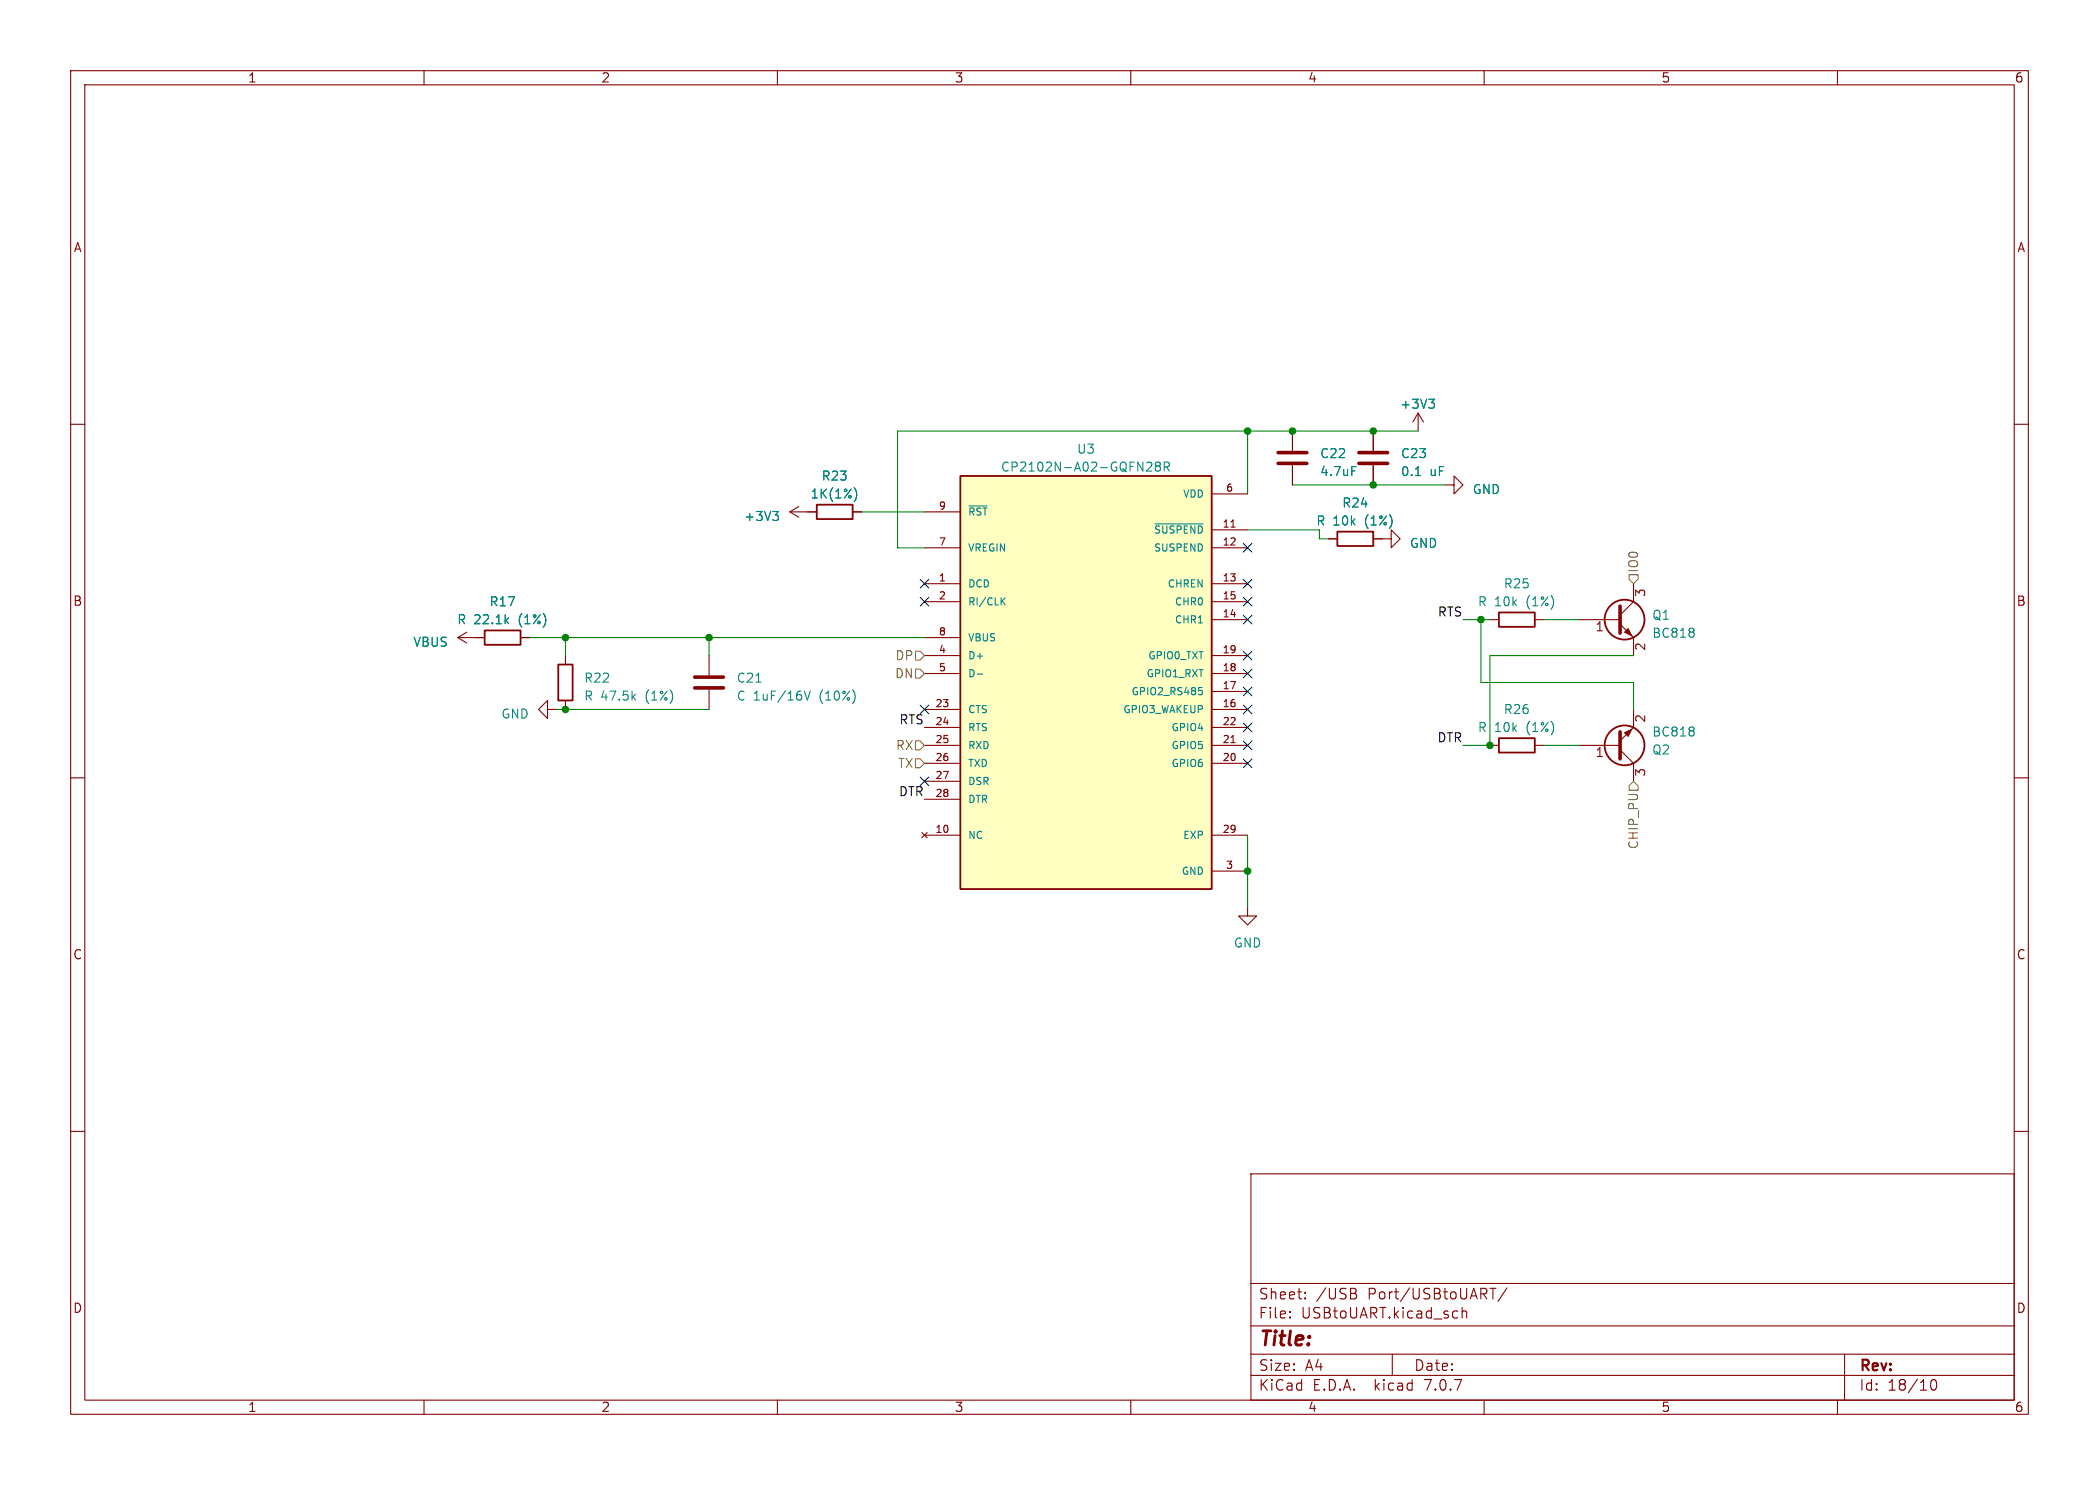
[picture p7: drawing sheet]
<svg xmlns="http://www.w3.org/2000/svg" width="297mm" height="210mm" viewBox="0 0 297 210" stroke-linecap="round" stroke-linejoin="round" font-family="sans-serif">
<g fill="none" stroke="#840000" stroke-width=".15">
<path d="M10 10h277v190h-277zM12 12h273v186h-273zM60 10v2M110 10v2M160 10v2M210 10v2M260 10v2M10 60h2M200.7 58.4l-.8 1.3M200.7 58.4v2.6M200.7 58.4l.7 1.3M285 60h2"/>
<path d="M111.8 72.4h3.8M111.8 72.4l1.2 .8M113 71.6l-1.2 .8M120.6 72.4h1.3M130.8 77.5h5.1M130.8 72.4h5.1M171.4 74.9h5.1M171.4 77.5h5.1M171.4 69.9h5.1M174.2 74.5h.6M182.9 61v2.8M182.9 65.8v2.8"/>
<path d="M188 76.2h1.2M194.3 76.2h2.5v-1.3l1.3 1.3-1.3 1.3v-1.3M194.3 61v2.8M194.3 65.8v2.8M204.5 68.6h1.2v-1.3l1.3 1.3-1.3 1.3v-1.3M64.8 90.2l1.2 .7M64.8 90.2h3.8M66 89.4l-1.2 .8M73.7 90.2h1.2M80 92.7v1.3M80 99.1v1.2M100.3 92.7v2.8"/>
<path d="M100.3 97.5v2.8M130.8 90.2h5.1M130.8 82.6h5.1M130.8 85.1h5.1M130.8 95.3h5.1M130.8 92.7h5.1M171.4 87.6h5.1M171.4 82.6h5.1M171.4 85.1h5.1M171.4 97.8h5.1M171.4 95.3h5.1M171.4 92.7h5.1"/>
<path d="M210.8 87.6h1.3M217.2 87.6h1.2M223.5 87.6h5.7M229.2 88.3l1.9 1.9v2.5M231.1 82.6v2.5l-1.9 1.9M10 110h2M77.5 100.3v-1.2l-1.3 1.2 1.3 1.3v-1.3h1.2M130.4 117.7l.8 .8M130.8 105.4h5.1M130.8 118.1h5.1M130.8 100.3h5.1M130.8 108h5.1"/>
<path d="M130.8 102.9h5.1M130.8 110.5h5.1M130.8 113h5.1M131.2 117.7l-.8 .8M171.4 105.4h5.1M171.4 118.1h5.1M171.4 100.3h5.1M171.4 108h5.1M171.4 102.9h5.1M174.2 105h.6M210.8 105.4h1.3M217.2 105.4h1.2"/>
<path d="M223.5 105.4h5.7M229.2 106l1.9 2v2.5M231.1 100.3v2.6l-1.9 1.9M285 110h2M171.4 123.2h5.1M176.5 128.3v1.2h1.3l-1.3 1.3-1.2-1.3h1.2M10 160h2M285 160h2M177 166h108v32h-108zM60 198v2M110 198v2M160 198v2"/>
<path d="M177 194.5h108M177 191.5h108M177 187.5h108M177 181.5h108M182.5 186.3h.1l-.1 .1M182.5 186.3v.1M182.5 185.5v.1M182.5 185.5h.1l-.1 .1M184.7 183.6v.1M184.7 183.6h-.1l.1 .1M184.7 182.8v.1M184.7 182.8h-.1l.1 .1"/>
<path d="M191.6 182.9a.4 .4 0 0 1 .4 .4 .4 .4 0 0 1-.3 .4M191.7 182.3a.35 .35 0 0 1 0 .5M197 191.5v3M206.9 184.9v1.5M206.9 185.5a.37 .37 0 0 1 .6 .1v.8M210 198v2M210.8 182.2h.9M211.2 182.2v1.5M213.2 182.1l-1.2 2M260 198v2M261 191.5v6.5M273.4 195.2a.36 .36 0 0 1 .6 .2 .77 .77 0 0 1-.5 1.2 1 1 0 0 1-.1-1.4z"/>
</g>
<g fill="none" stroke="#008484" stroke-width=".15">
<path d="M202.2 56.5h.8l-.5 .4M202.7 56.9l.3 .3v.3l-.3 .2M109.4 72.3h.7l-.4 .5M109.9 72.8l.2 .3v.3l-.2 .2M120.9 69a1.49 1.49 0 0 1 0 1.9M137.1 71.6h2.6M162.3 65.4l.4-.1 .2 .2 .1 .2-.1 .2-.7 .7h.8M163.4 74.1h6.8M163.7 65.9l-.2-.2 .2-.4h.3l.2 .3-.2 .3M163.7 65.9l-.2 .2v.4l.2 .1h.4l.1-.2-.1-.4-.1-.1M163.7 65.9h.3M164.7 66h.6l.2-.2-.1-.3-.2-.2h-.5v1.3"/>
<path d="M165 66l.5 .6M191.3 66h.6M200.3 67.3h.7M107 96.5h.7M113.8 97.7l.4 1.3 .5-1.3M138.3 95.3h.7M141.8 85l.4 .6M142.2 84.5l-.5 .6M169.6 97.2h.5M169.7 97.6h.2l.2 .2-.1 .4-.3 .1M239.6 88.9l.1 .2-.1 .2M239.6 89.4l.1 .2-.1 .5"/>
<path d="M239.6 102.9l.1 .2-.1 .2M239.6 103.4l.1 .2-.1 .4"/>
</g>
<path d="M180.8 65.5h4.1M180.8 64h4.1M192.3 65.5h4M192.3 64h4M98.3 97.3h4.1M98.3 95.8h4.1M229.2 85.7v3.8M229.2 103.5v3.8" fill="none" stroke="#840000" stroke-width=".51"/>
<g fill="none" stroke="#840000" stroke-width=".25">
<path d="M115.6 71.4h5v2h-5zM135.9 67.3h35.5v58.4h-35.5zM189.2 75.2h5.1v2h-5.1zM68.6 89.2h5.1v2h-5.1zM79 94h2v5.1h-2zM212.1 86.6h5.1v2h-5.1zM212.1 104.4h5.1v2h-5.1z"/>
<circle cx="229.9" cy="87.6" r="2.82"/>
<circle cx="229.9" cy="105.4" r="2.82"/>
</g>
<g fill="#840000" stroke="#840000" stroke-width=".15">
<path d="M229.9 103.6l1-.5-.5 1z"/>
<path d="M229.9 89.4l.5-.5 .5 1z"/>
</g>
<path d="M135.9 67.3h35.5v58.4h-35.5z" fill="#ffffc2" stroke="#ffffc2" stroke-width=".14"/>
<path d="M129.5 92.1h.7l.6 .6-.6 .6h-.7zM129.5 94.6h.7l.6 .7-.6 .6h-.7zM230.5 81.3h1.3v.6l-.7 .7-.6-.7zM129.5 107.3h.7l.6 .7-.6 .6h-.7zM129.5 104.8h.7l.6 .6-.6 .6h-.7zM231.1 110.5l.7 .6v.7h-1.3v-.7z" fill="none" stroke="#848400" stroke-width=".15"/>
<g fill="none" stroke="#008400" stroke-width=".15">
<path d="M121.9 72.4h8.9M176.5 61v8.9M176.5 74.9h10.2v1.3h1.3M182.9 68.6h21.6M200.7 61h-73.7v16.5h3.8M74.9 90.2h55.9M80 90.2v2.5M100.3 90.2v2.5M207 87.6h3.8M209.5 87.6v8.9h21.6v3.8M218.4 87.6h5.1M231.1 92.7h-20.3v12.7h-3.8"/>
<path d="M78.7 100.3h21.6M176.5 118.1v10.2M218.4 105.4h5.1"/>
</g>
<g fill="none" stroke="#000084" stroke-width=".15">
<path d="M175.9 76.9l1.2 1.2M177.1 76.9l-1.2 1.2M130.2 84.5l1.2 1.2M130.2 99.7l1.2 1.2M130.2 81.9l1.2 1.3M131.4 84.5l-1.2 1.2M131.4 99.7l-1.2 1.2M131.4 81.9l-1.2 1.3M175.9 87l1.2 1.2M175.9 92.1l1.2 1.2M175.9 81.9l1.2 1.3M175.9 84.5l1.2 1.2"/>
<path d="M175.9 97.2l1.2 1.2M175.9 94.6l1.2 1.3M175.9 99.7l1.2 1.2M177.1 87l-1.2 1.2M177.1 92.1l-1.2 1.2M177.1 81.9l-1.2 1.3M177.1 84.5l-1.2 1.2M177.1 97.2l-1.2 1.2M177.1 94.6l-1.2 1.3M177.1 99.7l-1.2 1.2M130.2 109.9l1.2 1.2M131.4 109.9l-1.2 1.2"/>
<path d="M175.9 104.8l1.2 1.2M175.9 102.3l1.2 1.2M175.9 107.3l1.2 1.3M177.1 104.8l-1.2 1.2M177.1 102.3l-1.2 1.2M177.1 107.3l-1.2 1.3"/>
</g>
<g fill="#008400" stroke="#008400" stroke-width=".15">
<circle cx="176.5" cy="61" r=".46"/>
<circle cx="80" cy="90.2" r=".46"/>
<circle cx="80" cy="100.3" r=".46"/>
<circle cx="176.5" cy="123.2" r=".46"/>
<circle cx="100.3" cy="90.2" r=".46"/>
<circle cx="209.5" cy="87.6" r=".46"/>
<circle cx="182.9" cy="61" r=".46"/>
<circle cx="194.3" cy="61" r=".46"/>
<circle cx="194.3" cy="68.6" r=".46"/>
<circle cx="210.8" cy="105.4" r=".46"/>
</g>
<text font-size="2.8" fill="#840000" x="178" y="190.9">Title:</text>
<g font-size="2.1" fill="#840000">
<text x="178" y="184">Sheet:</text>
<text x="186.2" y="184">/USB</text>
<text x="193.6" y="184">Port/USBtoUART/</text>
<text x="178" y="186.7">File:</text>
<text x="184.1" y="186.7">USBtoUART.kicad_sch</text>
<text x="178" y="196.9">KiCad</text>
<text x="178" y="194.1">Size:</text>
<text x="184.7" y="194.1">A4</text>
<text x="185.7" y="196.9">E.D.A.</text>
<text x="194.6" y="196.9">kicad</text>
<text x="200" y="194.1">Date:</text>
<text x="201.8" y="196.9">7.0.7</text>
<text x="263" y="194.3">Rev:</text>
<text x="263" y="196.9">Id:</text>
<text x="267.1" y="196.9">18/10</text>
</g>
<g font-size="1.8" fill="#840000">
<text x="35" y="11.9">1</text>
<text x="85" y="11.9">2</text>
<text x="135" y="11.9">3</text>
<text x="185" y="11.9">4</text>
<text x="235" y="11.9">5</text>
<text x="285" y="11.9">6</text>
<text x="10.3" y="35.9">A</text>
<text x="285.3" y="35.9">A</text>
<text x="10.3" y="85.9">B</text>
<text x="225.7" y="89.6">1</text>
<text x="233.1" y="84.5" transform="rotate(-90 233.1 84.5)">3</text>
<text x="285.3" y="85.9">B</text>
<text x="233.1" y="92.1" transform="rotate(-90 233.1 92.1)">2</text>
<text x="225.7" y="107.4">1</text>
<text x="233.1" y="102.3" transform="rotate(-90 233.1 102.3)">2</text>
<text x="233.1" y="109.9" transform="rotate(-90 233.1 109.9)">3</text>
<text x="10.3" y="135.9">C</text>
<text x="285.3" y="135.9">C</text>
<text x="10.3" y="185.9">D</text>
<text x="285.3" y="185.9">D</text>
<text x="35" y="199.9">1</text>
<text x="85" y="199.9">2</text>
<text x="135" y="199.9">3</text>
<text x="185" y="199.9">4</text>
<text x="235" y="199.9">5</text>
<text x="285" y="199.9">6</text>
</g>
<g font-size="1.8" fill="#008484">
<text x="198" y="58">+3V3</text>
<text x="152.3" y="64.4">U3</text>
<text x="186.7" y="65">C22</text>
<text x="198.1" y="65">C23</text>
<text x="114.6" y="70.7">1K(1%)</text>
<text x="116.2" y="68.2">R23</text>
<text x="141.5" y="66.9">CP2102N-A02-GQFN28R</text>
<text x="186.7" y="67.5">4.7uF</text>
<text x="189.8" y="72">R24</text>
<text x="198.1" y="67.5">0.1</text>
<text x="202.3" y="67.5">uF</text>
<text x="208.3" y="70.1">GND</text>
<text x="105.2" y="73.9">+3V3</text>
<text x="186.2" y="74.5">R 10k</text>
<text x="193.2" y="74.5">(1%)</text>
<text x="199.4" y="77.7">GND</text>
<text x="212.7" y="83.4">R25</text>
<text x="64.6" y="88.5">R 22.1k</text>
<text x="69.2" y="86">R17</text>
<text x="73.5" y="88.5">(1%)</text>
<text x="209" y="86">R 10k</text>
<text x="216.1" y="86">(1%)</text>
<text x="233.7" y="87.9">Q1</text>
<text x="58.4" y="91.7">VBUS</text>
<text x="233.7" y="90.4">BC818</text>
<text x="70.8" y="101.8">GND</text>
<text x="82.6" y="99.3">R 47.5k</text>
<text x="82.6" y="96.7">R22</text>
<text x="91.4" y="99.3">(1%)</text>
<text x="104.1" y="96.7">C21</text>
<text x="104.1" y="99.3">C 1uF/16V</text>
<text x="116" y="99.3">(10%)</text>
<text x="212.7" y="101.2">R26</text>
<text x="209" y="103.7">R</text>
<text x="211.5" y="103.7">10k</text>
<text x="216.1" y="103.7">(1%)</text>
<text x="233.7" y="104.4">BC818</text>
<text x="233.7" y="106.9">Q2</text>
<text x="174.5" y="134.2">GND</text>
</g>
<g font-size="1.8" fill="#848400">
<text x="232" y="81.1" transform="rotate(-90 232 81.1)">IO0</text>
<text x="126.6" y="93.6">DP</text>
<text x="126.5" y="96.1">DN</text>
<text x="126.7" y="106.3">RX</text>
<text x="127" y="108.8">TX</text>
<text x="232" y="120.2" transform="rotate(-90 232 120.2)">CHIP_PU</text>
</g>
<g font-size="1.8">
<text x="203.4" y="87.3">RTS</text>
<text x="127.2" y="102.5">RTS</text>
<text x="203.3" y="105.1">DTR</text>
<text x="127.1" y="112.7">DTR</text>
</g>
<g font-size="1.4" fill="#008484">
<text x="167.3" y="70.6">VDD</text>
<text x="136.9" y="73.1">~{RST}</text>
<text x="163.2" y="75.7">~{SUSPEND}</text>
<text x="136.9" y="83.3">DCD</text>
<text x="136.9" y="78.2">VREGIN</text>
<text x="163.2" y="78.2">SUSPEND</text>
<text x="165.1" y="83.3">CHREN</text>
<text x="136.9" y="85.8">RI/CLK</text>
<text x="166.1" y="88.4">CHR1</text>
<text x="166.1" y="85.8">CHR0</text>
<text x="136.9" y="93.4">D+</text>
<text x="136.9" y="96">D-</text>
<text x="136.9" y="90.9">VBUS</text>
<text x="162.1" y="96">GPIO1_RXT</text>
<text x="162.3" y="93.4">GPIO0_TXT</text>
<text x="136.9" y="101.1">CTS</text>
<text x="158.8" y="101.1">GPIO3_WAKEUP</text>
<text x="160" y="98.5">GPIO2_RS485</text>
<text x="136.9" y="103.6">RTS</text>
<text x="136.9" y="106.1">RXD</text>
<text x="165.6" y="106.1">GPIO5</text>
<text x="165.6" y="103.6">GPIO4</text>
<text x="136.9" y="108.7">TXD</text>
<text x="136.9" y="111.2">DSR</text>
<text x="136.9" y="113.8">DTR</text>
<text x="165.6" y="108.7">GPIO6</text>
<text x="136.9" y="118.8">NC</text>
<text x="167.3" y="118.8">EXP</text>
<text x="167.1" y="123.9">GND</text>
</g>
<g font-size="1.4" fill="#840000">
<text x="173.4" y="69.6">6</text>
<text x="132.7" y="77.2">7</text>
<text x="132.7" y="72.1">9</text>
<text x="172.9" y="74.7">11</text>
<text x="172.9" y="77.2">12</text>
<text x="132.7" y="82.3">1</text>
<text x="172.9" y="82.3">13</text>
<text x="132.7" y="84.8">2</text>
<text x="132.7" y="89.9">8</text>
<text x="172.9" y="87.4">14</text>
<text x="172.9" y="84.8">15</text>
<text x="132.7" y="92.5">4</text>
<text x="132.7" y="95">5</text>
<text x="172.9" y="95">18</text>
<text x="172.9" y="92.5">19</text>
<text x="132.3" y="100.1">23</text>
<text x="172.9" y="100.1">16</text>
<text x="172.9" y="97.5">17</text>
<text x="132.3" y="102.6">24</text>
<text x="132.3" y="105.2">25</text>
<text x="132.3" y="107.7">26</text>
<text x="172.9" y="107.7">20</text>
<text x="172.9" y="105.2">21</text>
<text x="172.9" y="102.6">22</text>
<text x="132.3" y="110.2">27</text>
<text x="132.3" y="112.8">28</text>
<text x="132.3" y="117.9">10</text>
<text x="172.9" y="117.9">29</text>
<text x="173.4" y="122.9">3</text>
</g>
</svg>
